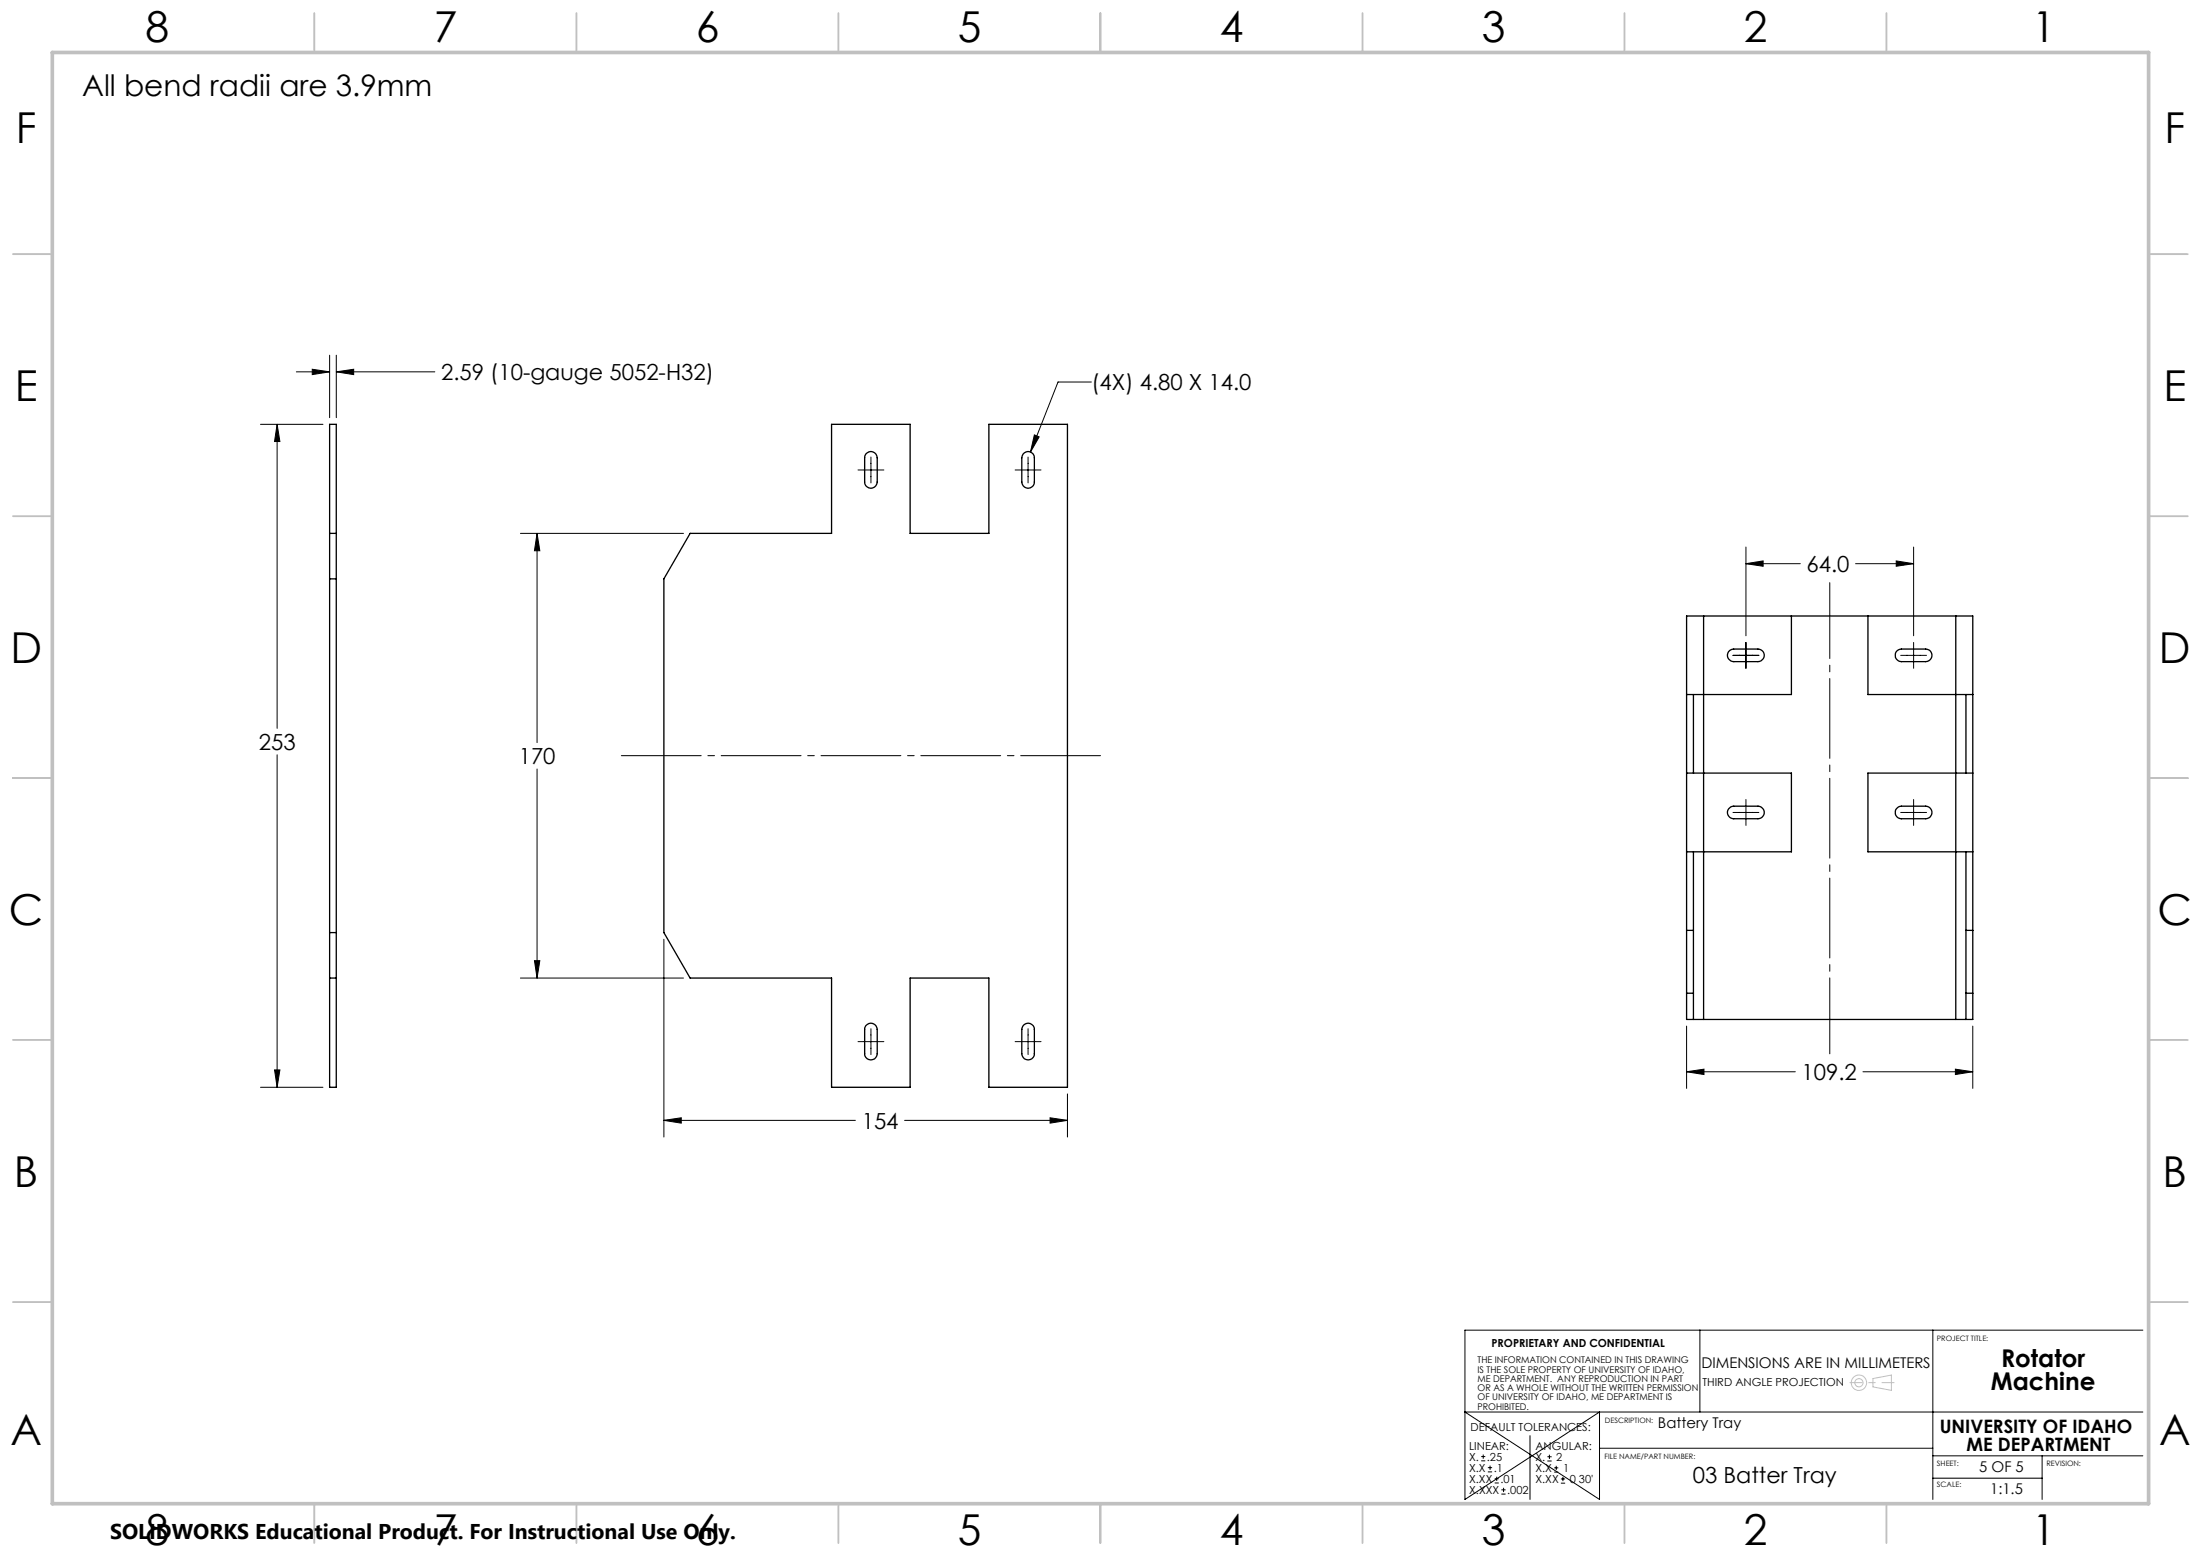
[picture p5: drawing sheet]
<svg xmlns="http://www.w3.org/2000/svg" width="420mm" height="297mm" viewBox="0 0 420 297" stroke-linecap="round" stroke-linejoin="round" font-family="sans-serif">
<g fill="none" stroke="#000" stroke-width=".19">
<path d="M56.6 71h6.3M59.6 70.5l3.3 .5-3.3 .5zM62.9 67.8v11.9M64.2 71l3.3-.5v1zM64.2 67.8v11.9M64.2 71h18.8M208.2 72.9h-6.3l-5.3 13.4M49.7 81h11.9M52.9 81l.5 3.3h-1zM52.9 81v58M163.7 89.7h5M166.2 87.2v5"/>
<path d="M193.7 89.7h4.9M196.2 87.2v5M197.4 83l.9 .4-1.7 2.9zM99.3 101.8h31.1M102.5 101.8l.5 3.3h-1zM102.5 101.8v39.9M333.2 107.6l3.2-.5v1zM333.2 104.4v17M333.2 107.6h10.3M354.1 107.6h11.1M361.8 107.1l3.4 .5-3.4 .5zM365.2 104.4v17"/>
<path d="M330.7 125.1h4.9M333.2 122.6v5M362.7 125.1h4.9M365.2 122.6v5M52.9 144.1v63.4M102.5 146.8v39.9M330.7 155.1h4.9M333.2 152.6v4.9M362.7 155.1h4.9M365.2 152.6v4.9M126.7 179.3v37.7M99.3 186.7h31.1"/>
<path d="M102 183.4h1l-.5 3.3zM163.7 198.8h5M166.2 196.4v4.9M193.7 198.8h4.9M196.2 196.4v4.9M321.8 195.9v11.8M376.4 195.9v11.8M49.7 207.5h11.9M52.4 204.2h1l-.5 3.3zM126.7 213.9l3.3-.5v1zM126.7 213.9h36.5M172.6 213.9h31.1"/>
<path d="M200.4 213.4l3.3 .5-3.3 .5zM203.7 208.8v8.2M321.8 204.6l3.4-.5v1zM321.8 204.6h20.8M355.5 204.6h20.9M373.1 204.1l3.3 .5-3.3 .5zM324.4 253.9v15.6M368.8 253.9v32.3M408.9 253.9h-129.4v32.3l25.7-16.7v16.7l-25.7-16.7h129.4M282.6 278.8h.8M282.6 278h.8M283 277.6v.8"/>
<path d="M284.3 279.7v.9M292 274v12.2M295.3 278.9h.8M295.3 278.1h.8M295.7 277.7v.8M297 279.8v.8M305.2 276.4h63.6M368.8 277.9h40.1M389.7 277.9v8.3M283.9 280.9h.8M283.9 280.1h.8M285.2 283.1h.8"/>
<path d="M285.2 282.3h.8M285.6 281.9v.8M286.5 285.2h.8M286.5 284.4h.8M286.9 284v.8M296.6 281h.8M296.6 280.2h.8M297.9 283.1h.8M297.9 282.3h.8M298.2 281.9v.8M368.8 282.1h20.9"/>
</g>
<g fill="none" stroke="#c0c0c0" stroke-width=".19">
<path d="M357.4 263.1l3.5-.6v2.9l-3.5-.7z"/>
<circle cx="354.7" cy="263.9" r="1.47"/>
<circle cx="354.7" cy="263.9" r=".79"/>
</g>
<path d="M117.7 144.2h93.2" fill="none" stroke="#000" stroke-width=".19" stroke-dasharray="15.2 1.3 1.3 1.3" stroke-dashoffset="-.9"/>
<path d="M349.2 111.2v89.9" fill="none" stroke="#000" stroke-width=".19" stroke-dasharray="15.2 1.3 1.3 1.3" stroke-dashoffset=".8"/>
<path d="M353 263.9h8.4" fill="none" stroke="#c0c0c0" stroke-width=".19" stroke-dasharray="15.2 1.3 1.3 1.3" stroke-dashoffset="12.9"/>
<g fill="none" stroke="#c0c0c0" stroke-width=".35">
<path d="M60 2.5v7.5M110 2.5v7.5M160 2.5v7.5M210 2.5v7.5M260 2.5v7.5M310 2.5v7.5M360 2.5v7.5M2.5 48.5h7.5M410 48.5h7.5M2.5 98.5h7.5M410 98.5h7.5M2.5 148.5h7.5"/>
<path d="M410 148.5h7.5M2.5 198.5h7.5M410 198.5h7.5M2.5 248.5h7.5M410 248.5h7.5M60 287v7.5M110 287v7.5M160 287v7.5M210 287v7.5M260 287v7.5M310 287v7.5M360 287v7.5"/>
</g>
<path d="M10 10h400v277h-400z" fill="none" stroke="#c0c0c0" stroke-width=".7"/>
<path d="M197.4 83l-.8 3.3 1.7-2.9zM102.5 101.8l.5 3.3h-1zM102 183.4h1l-.5 3.3zM126.7 213.9l3.3-.5v1zM200.4 213.4l3.3 .5-3.3 .5zM52.9 81l.5 3.3h-1zM52.4 204.2h1l-.5 3.3zM64.2 71l3.3-.5v1zM59.6 70.5l3.3 .5-3.3 .5zM361.8 107.1l3.4 .5-3.4 .5zM333.2 107.6l3.2-.5v1zM321.8 204.6l3.4-.5v1zM373.1 204.1l3.3 .5-3.3 .5z" fill="#000"/>
<g fill="none" stroke="#000" stroke-width=".25">
<path d="M62.9 81h1.3v126.5h-1.3zM165.2 86.7a1.22 1.22 0 0 1 1.3-.4 1.22 1.22 0 0 1 .9 1.1v4.6a1.2 1.2 0 0 1-1.2 1.2 1.2 1.2 0 0 1-1.2-1.2v-4.6zM195.2 86.7a1.19 1.19 0 0 1 1.4-.5 1.19 1.19 0 0 1 .8 1.2v4.6a1.2 1.2 0 0 1-1.2 1.2 1.2 1.2 0 0 1-1.2-1.2v-4.6zM62.9 101.8h1.3M62.9 110.5h1.3M131.7 101.8h27v-20.8h15v20.8h15v-20.8h15v126.5h-15v-20.8h-15v20.8h-15v-20.8h-27l-5-8.7v-67.5zM325.1 117.6h-3.3v77h1.3M325.1 117.6v77M325.1 117.6h48.1M341.8 117.6v15h-20M356.4 117.6v15h20M373.2 117.6h3.2v77h-1.3"/>
<path d="M373.2 117.6v77M323.1 132.6v15M330.1 124.2l.7-.3h4.7a1.2 1.2 0 0 1 1.2 1.2 1.2 1.2 0 0 1-1.2 1.2h-4.7a1.2 1.2 0 0 1-1.1-.8 1.2 1.2 0 0 1 .4-1.3zM362.1 124.2l.7-.3h4.7a1.2 1.2 0 0 1 1.2 1.2 1.2 1.2 0 0 1-1.2 1.2h-4.7a1.2 1.2 0 0 1-1.1-.8 1.2 1.2 0 0 1 .4-1.3zM375.1 132.6v15M321.8 147.6h20v15h-20M330.1 154.2l.7-.3h4.7a1.2 1.2 0 0 1 1.2 1.2 1.2 1.2 0 0 1-1.2 1.2h-4.7a1.18 1.18 0 0 1-1.1-.8 1.18 1.18 0 0 1 .4-1.3zM362.1 154.2l.7-.3h4.7a1.2 1.2 0 0 1 1.2 1.2 1.2 1.2 0 0 1-1.2 1.2h-4.7a1.18 1.18 0 0 1-1.1-.8 1.18 1.18 0 0 1 .4-1.3zM376.4 147.6h-20v15h20M62.9 178h1.3M321.8 177.6h1.3M323.1 162.6v32"/>
<path d="M375.1 162.6v32M375.1 177.6h1.3M62.9 186.7h1.3M165.2 195.8a1.22 1.22 0 0 1 1.3-.4 1.22 1.22 0 0 1 .9 1.1v4.6a1.2 1.2 0 0 1-1.2 1.2 1.2 1.2 0 0 1-1.2-1.2v-4.6zM195.2 195.8a1.19 1.19 0 0 1 1.4-.4 1.19 1.19 0 0 1 .8 1.1v4.6a1.2 1.2 0 0 1-1.2 1.2 1.2 1.2 0 0 1-1.2-1.2v-4.6zM321.8 189.6h1.3M323.1 194.6h2M325.1 194.6h48.1M373.2 194.6h1.9M375.1 189.6h1.3"/>
</g>
<g font-size="8.1">
<text x="27.8" y="8">8</text>
<text x="82.8" y="8">7</text>
<text x="132.8" y="8">6</text>
<text x="182.8" y="8">5</text>
<text x="232.8" y="8">4</text>
<text x="282.8" y="8">3</text>
<text x="332.8" y="8">2</text>
<text x="387.8" y="8">1</text>
<text x="3" y="27.2">F</text>
<text x="413" y="27.2">F</text>
<text x="2.8" y="76.5">E</text>
<text x="412.8" y="76.5">E</text>
<text x="2" y="126.5">D</text>
<text x="412" y="126.5">D</text>
<text x="1.7" y="176.5">C</text>
<text x="411.7" y="176.5">C</text>
<text x="2.7" y="226.5">B</text>
<text x="412.7" y="226.5">B</text>
<text x="2" y="275.7">A</text>
<text x="412" y="275.7">A</text>
<text x="27.8" y="295">8</text>
<text x="82.8" y="295">7</text>
<text x="132.8" y="295">6</text>
<text x="182.8" y="295">5</text>
<text x="232.8" y="295">4</text>
<text x="282.8" y="295">3</text>
<text x="332.8" y="295">2</text>
<text x="387.8" y="295">1</text>
</g>
<text font-size="5.6" x="15.7" y="18.4">All bend radii are 3.9mm</text>
<g font-size="4.7">
<text x="381.8" y="260.8">Rotator</text>
<text x="379.9" y="265.4">Machine</text>
</g>
<g font-size="4.2">
<text x="84.2" y="72.6">2.59 (10-gauge 5052-H32)</text>
<text x="208.3" y="74.5">(4X) 4.80 X 14.0</text>
<text x="344.7" y="109.2">64.0</text>
<text x="49.4" y="143.1">253</text>
<text x="99" y="145.8">170</text>
<text x="343.8" y="206.2">109.2</text>
<text x="164.4" y="215.4">154</text>
<text x="323" y="283.1">03 Batter Tray</text>
</g>
<text font-size="4.1" x="21" y="293.7">SOLIDWORKS Educational Product. For Instructional Use Only.</text>
<g font-size="3.5">
<text x="370.1" y="273.4">UNIVERSITY OF IDAHO</text>
<text x="375.3" y="277">ME DEPARTMENT</text>
</g>
<g font-size="2.8">
<text x="324.7" y="261.1">DIMENSIONS ARE IN MILLIMETERS</text>
<text x="316.4" y="272.5">Battery Tray</text>
<text x="377.7" y="281">5 OF 5</text>
<text x="379.8" y="285.2">1:1.5</text>
</g>
<g font-size="2.1">
<text x="284.6" y="257.2">PROPRIETARY AND CONFIDENTIAL</text>
<text x="324.9" y="264.6">THIRD ANGLE PROJECTION</text>
<text x="280.6" y="273.1">DEFAULT TOLERANCES:</text>
<text x="280.4" y="280.9">X.X</text>
<text x="280.4" y="276.7">LINEAR:</text>
<text x="280.4" y="278.8">X.</text>
<text x="283.7" y="278.8">.25</text>
<text x="285" y="280.9">.1</text>
<text x="293" y="281">X.X</text>
<text x="293" y="276.7">ANGULAR:</text>
<text x="293" y="278.9">X.</text>
<text x="297" y="278.9">2</text>
<text x="298.3" y="281">1</text>
<text x="280.4" y="283.1">X.XX</text>
<text x="280.4" y="285.2">X.XXX</text>
<text x="286.3" y="283.1">.01</text>
<text x="287.6" y="285.2">.002</text>
<text x="293" y="283.1">X.XX</text>
<text x="299.5" y="283.1">0 30'</text>
</g>
<g font-size="1.8">
<text x="281.9" y="260.2">THE INFORMATION CONTAINED IN THIS DRAWING</text>
<text x="281.9" y="262">IS THE SOLE PROPERTY OF UNIVERSITY OF IDAHO,</text>
<text x="281.9" y="263.8">ME DEPARTMENT. ANY REPRODUCTION IN PART</text>
<text x="281.9" y="265.5">OR AS A WHOLE WITHOUT THE WRITTEN PERMISSION</text>
<text x="281.9" y="267.3">OF UNIVERSITY OF IDAHO, ME DEPARTMENT IS</text>
<text x="281.9" y="269.1">PROHIBITED.</text>
</g>
<g font-size="1.4">
<text x="369.6" y="256">PROJECT TITLE:</text>
<text x="306.2" y="271.5">DESCRIPTION:</text>
<text x="306.2" y="278.4">FILE NAME/PART NUMBER:</text>
<text x="369.6" y="279.8">SHEET:</text>
<text x="390.5" y="279.8">REVISION:</text>
<text x="369.6" y="283.8">SCALE:</text>
</g>
</svg>
